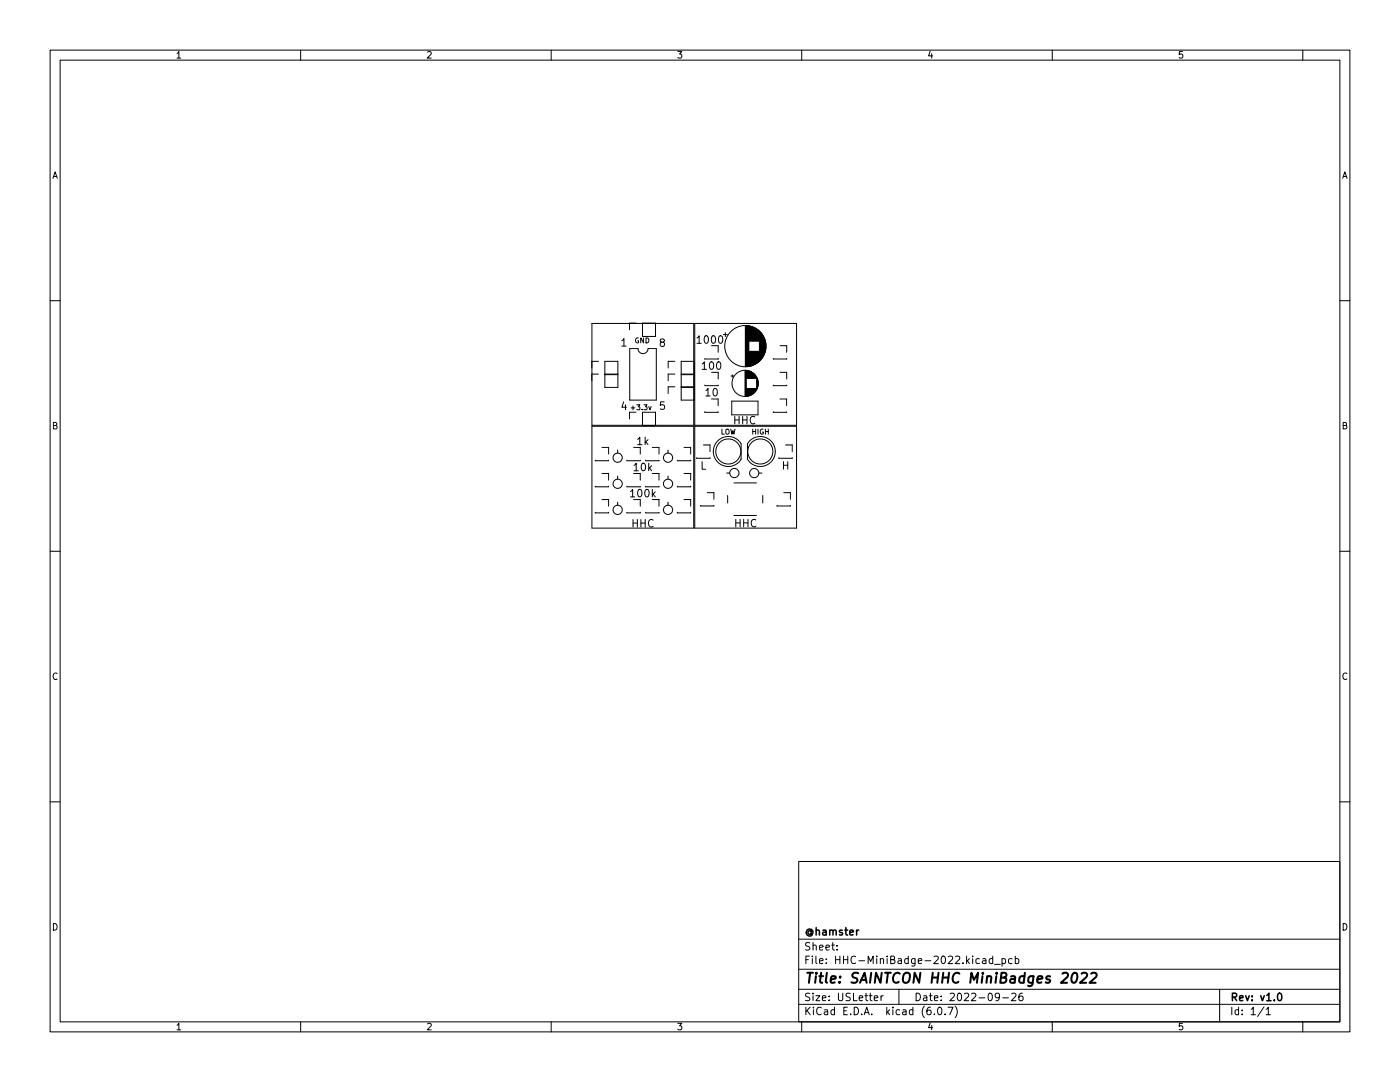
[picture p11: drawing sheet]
<svg xmlns="http://www.w3.org/2000/svg" width="279mm" height="216mm" viewBox="0 0 279 216" stroke-linecap="round" stroke-linejoin="round" font-family="sans-serif">
<g fill="none" stroke="#000" stroke-width=".2">
<path d="M10 10h259.4v195.9h-259.4zM12 12h255.4v191.9h-255.4zM60 10v2M110 10v2M160 10v2M210 10v2M260 10v2M10 60h2M267.4 60h2M118.1 64.5h20.4v20.4h-20.4zM119.4 74.6h-1.3v1.4M119.4 72.1h-1.3v1.3"/>
<path d="M120.7 72.1h2.6v5.2h-2.6zM120.7 74.6h2.6M120.7 74.8h2.6M125.7 69.6h1.6a1 1 0 0 0 1 1 1 1 0 0 0 1-1h1.7v10.2h-5.3zM127 64.5h-1.4v1.3M128.2 64.5h2.6v2.6h-2.6zM134.7 74.6h-1.4v1.4M134.7 72.1h-1.4v1.3M134.7 77.2h-1.4v1.3M135.9 77.3h2.6M135.9 74.6h2.6M135.9 72.1h2.6v7.7h-2.6z"/>
<path d="M135.9 74.8h2.6M135.9 77.2h2.6M138.6 64.5h20.4v20.4h-20.4zM140.7 71.5v.1M140.7 76.8v.2M143.3 79.6v1.3M143.3 69v1.3M143.3 71.5v.1M143.3 74.3v1.3M143.3 76.8v.2M144.3 66.8h.8M144.7 66.4v.8"/>
<path d="M145.9 75h.5M146.2 74.8v.5M148.7 73.9v5.2M148.8 65v8.1M148.8 73.9v5.2M148.9 73.9v5.2M148.9 65v8.1M148.9 73.9v1.6M148.9 77.5v1.6M149 65v8.1M149 73.9v1.6M149 77.5v1.6"/>
<path d="M149.1 73.9v1.6M149.1 77.5v1.6M149.1 65v8.1M149.1 74v1.5M149.1 77.5v1.5M149.2 65v8.1M149.2 74v1.5M149.2 77.5v1.5M149.3 74v1.5M149.3 77.5v1.5M149.3 65v8.1M149.4 65v8.1"/>
<path d="M149.4 74v1.5M149.4 77.5v1.5M149.5 74v1.5M149.5 77.5v1.5M149.5 65.1v2.9M149.5 70.1v3M149.6 65.1v2.9M149.6 74.1v1.4M149.6 77.5v1.4M149.6 70.1v3M149.7 74.1v1.4M149.7 77.5v1.4"/>
<path d="M149.7 65.1v2.9M149.7 70.1v2.9M149.8 65.1v2.9M149.8 74.2v1.3M149.8 77.5v1.3M149.8 70.1v2.9M149.9 74.2v1.3M149.9 77.5v1.3M149.9 65.1v2.9M149.9 70.1v2.9M149.9 65.2v2.8M150 65.2v2.8"/>
<path d="M150 74.3v1.2M150 77.5v1.2M150 70.1v2.9M150 70.1v2.8M150.1 74.3v1.2M150.1 77.5v1.2M150.1 65.2v2.8M150.1 70.1v2.8M150.2 65.2v2.8M150.2 74.4v1.1M150.2 77.5v1.1M150.2 70.1v2.8"/>
<path d="M150.2 65.3v2.7M150.3 74.4v1.1M150.3 77.5v1.1M150.3 65.3v2.7M150.3 70.1v2.8M150.3 74.5v1M150.3 70.1v2.7M150.3 77.5v1M150.4 65.3v2.7M150.4 74.5v1M150.4 77.5v1M150.4 70.1v2.7"/>
<path d="M150.4 74.6v.9M150.4 77.5v.9M150.5 74.6v.9M150.5 77.5v.9M150.5 65.4v2.6M150.5 70.1v2.7M150.6 65.4v2.6M150.6 74.7v.8M150.6 77.5v.8M150.6 70.1v2.6M150.6 74.8v.7M150.6 77.5v.7"/>
<path d="M150.7 74.8v.7M150.7 77.5v.7M150.7 65.5v2.5M150.7 70.1v2.6M150.8 65.5v2.5M150.8 74.9v.6M150.8 77.5v.6M150.8 70.1v2.5M150.8 75v.5M150.8 77.5v.5M150.8 65.6v2.4M150.9 75.1v.4"/>
<path d="M150.9 77.5v.4M150.9 65.6v2.4M150.9 70.1v2.5M150.9 70.1v2.4M151 65.6v2.4M151 75.2v.3M151 77.5v.3M151 70.1v2.4M151 75.3v2.4M151 65.7v2.3M151.1 75.4v2.2M151.1 65.7v2.3"/>
<path d="M151.1 70.1v2.3M151.1 75.5v2M151.2 65.8v2.2M151.2 75.7v1.6M151.2 70.1v2.3M151.2 75.8v1.4M151.2 70.1v2.2M151.3 76v1M151.3 65.9v2.1M151.3 70.1v2.2M151.3 76.2v.6M151.4 65.9v2.1"/>
<path d="M151.4 70.1v2.1M151.4 66v2M151.5 66v2M151.5 70.1v2M151.5 66.1v1.9M151.6 66.1v6M151.6 66.2v5.8M151.7 66.2v5.7M151.8 66.3v5.6M151.8 66.4v5.4M151.9 66.4v5.3M151.9 66.5v5.2"/>
<path d="M152 66.5v5.1M152 66.6v4.9M152.1 66.7v4.8M152.1 66.7v4.7M152.2 66.8v4.6M152.2 66.8v4.5M152.3 67v4.2M152.3 67v4.1M152.4 67.1v3.9M152.4 67.2v3.8M152.5 67.3v3.5M152.5 67.4v3.3"/>
<path d="M152.6 67.5v3.1M152.6 67.6v2.9M152.7 67.8v2.5M152.7 68v2.2M152.8 68.1v1.9M152.8 68.3v1.5M154.3 71.5v.1h2.7v-.1M154.3 76.8v.2h2.7v-.2M155.7 79.6h1.3v1.3M155.7 69h1.3v1.3M155.7 74.3h1.3v1.3M118.1 85.1h20.4v20.3h-20.4z"/>
<path d="M118.8 91.8v.1h2.7v-.1M118.8 97v.1h2.7v-.1M120.1 89.3h1.4v1.3M120.1 94.5h1.4v1.3M120.1 99.7h1.4v1.3M123.3 89.8v.6M123.3 95v.6M125.1 91.8v.1h2.7M125.1 97v.1h2.7M126.5 89.3h1.3v1.3M127 82.3h-1.4v1.3M127.8 94.5v1.3"/>
<path d="M127.8 99.7v1.3M128.2 82.3h2.6v2.6h-2.6zM130.2 89.3h1.3v1.3M130.2 94.5h1.3v1.3M130.2 99.7h1.3v1.3M131.5 91.8v.1h-2.6M131.5 97v.1h-2.6M133.3 89.8v.6M133.3 95v.6M135.2 91.8v.1h2.6v-.1M135.2 97v.1h2.6v-.1M136.5 89.3h1.3v1.3"/>
<path d="M136.5 94.5h1.3v1.3M136.5 99.7h1.3v1.3M138.6 85.1h20.4v20.3h-20.4zM139 91.3v.1h2.7v-.1M140.4 88.8h1.3v1.3M140.7 82.2v.1h2.6v-.1M141.1 98.3h1.4v1.3M143.2 88a2.99 2.99 0 0 1 4.7 .5v3.1a2.99 2.99 0 0 1-4.4 .9 2.99 2.99 0 0 1-.3-4.5zM145 94.4h.6M145.2 98.9v1.5M146 80h5.3v2.8h-5.3zM146.5 96.4h4.5"/>
<path d="M149.6 88a2.99 2.99 0 0 1 4.4 .2 2.99 2.99 0 0 1-.5 4.3 2.99 2.99 0 0 1-4.3-.9v-3.1zM151.4 94.4h.7M152.2 98.9v1.5M154.3 82.2v.1h2.7v-.1M155.4 91.3v.1h2.7v-.1M156.4 98.3h1.3v1.3M156.8 88.8h1.3v1.3M10 110h2M118.8 102.2v.1h2.7v-.1M123.3 100.2v.6M125.1 102.2v.1h2.7v-.1M128.9 102.2v.1h2.6v-.1"/>
<path d="M133.3 100.2v.6M135.2 102.2v.1h2.6v-.1M139.8 100.8v.2h2.7v-.2M146.5 102.9h4.5M155.1 100.8v.2h2.6v-.2M267.4 110h2M10 160h2M267.4 160h2M159.4 171.9h108v32h-108zM159.4 197.4h108M159.4 193.4h108M159.4 187.4h108"/>
<path d="M167 189.4v.2M167 188.7v.1M174.5 199.2l.7-.2-.1-.3h-.4l-.2 .2v.7h.6M175.8 198.7v1M176.3 198.7l-.5 .3M179.4 197.4v3M196.1 191.4h.6l.1 .9M196.8 191.6l-.5 .1-.3 .2 .3 .4 .5-.1M198.1 191.4l-.4-.1-.3 .3 .1 .6h.6M198.1 190.8v1.5M198.5 192.4h1.1M199.5 198.8l-.3 .3-.4-.1-.2-.2 .2-.6h.4l.2 .1a.99 .99 0 0 1-.4 1.4h-.2"/>
<path d="M200 191.4l.4-.1 .3 .3-.2 .6h-.5M200 191.3v1.5M200.1 199.1h1.2M201.9 198.3l.6-.1 .3 .4-1 1.1h1M202 191.4l-.5-.1-.2 .3 .1 .6h.6M202.6 191.4l.4-.1 .3 .3-.1 .6h-.6M202.6 190.8v1.5M204 198.2h-.4a1.01 1.01 0 0 0 0 1.5l.5-.2 .1-.5-.3-.3h-.3l-.3 .3M243.4 197.4v6.5M60 203.9v2M110 203.9v2M159.4 200.4h108"/>
<path d="M160 203.9v2M186.5 202.3v.2M187.3 201h.2a.8 .8 0 0 1 .5 .7 .8 .8 0 0 1-.5 .8 1 1 0 0 1-.2-1.5zM188.6 202.3v.2M189.2 201h1l-.7 1.5M190.6 200.8a1.72 1.72 0 0 1 0 2.2M210 203.9v2M252.3 200.9l-1.3 1.9M252.7 201.4l.4-.4v1.5M252.7 202.5h.8M260 203.9v2"/>
<circle cx="148.7" cy="76.5" r="2.62"/>
<circle cx="148.8" cy="69.1" r="4.1"/>
<circle cx="123.3" cy="96.5" r=".92"/>
<circle cx="123.3" cy="91.3" r=".92"/>
<circle cx="133.3" cy="96.5" r=".92"/>
<circle cx="133.3" cy="91.3" r=".92"/>
<circle cx="145.3" cy="90.1" r="2.5"/>
<circle cx="146.6" cy="94.4" r=".92"/>
<circle cx="150.5" cy="94.4" r=".92"/>
<circle cx="151.7" cy="90.1" r="2.5"/>
<circle cx="123.3" cy="101.7" r=".92"/>
<circle cx="133.3" cy="101.7" r=".92"/>
</g>
<path d="M255.2 198.2h.1a.8 .8 0 0 1 .5 .7 .8 .8 0 0 1-.5 .8 1 1 0 0 1-.1-1.5z" fill="none" stroke="#000" stroke-width=".3"/>
<path d="M214.1 194.3l.1-.1a.44 .44 0 0 1 .8 .3 1.15 1.15 0 0 1-.8 1.6l-.2-.1a1.54 1.54 0 0 1 .1-1.7zM215.9 194.3l.3-.2h.4l.3 .2v.4l-.1 .3-1.3 1.1h1.3M217.8 194.3l.3-.2h.4l.3 .2 .1 .4-.2 .3-1.3 1.1h1.3" fill="none" stroke="#000" stroke-width=".4"/>
<text font-size="2.8" x="160.4" y="196.2">Title: SAINTCON HHC MiniBadges 2022</text>
<g font-size="2.1">
<text x="123.9" y="69.1">1</text>
<text x="131.6" y="69.2">8</text>
<text x="139.3" y="68.6">1000</text>
<text x="140.3" y="73.8">100</text>
<text x="124" y="81.8">4</text>
<text x="131.6" y="81.8">5</text>
<text x="140.8" y="79.1">10</text>
<text x="127.1" y="88.8">1k</text>
<text x="146.3" y="84.7">HHC</text>
<text x="126.5" y="94">10k</text>
<text x="139.7" y="93.7">L</text>
<text x="156" y="93.7">H</text>
<text x="126" y="99.2">100k</text>
<text x="126" y="105.2">HHC</text>
<text x="146.5" y="105.2">HHC</text>
<text x="160.4" y="189.7">Sheet:</text>
<text x="160.4" y="186.7">@hamster</text>
<text x="160.4" y="192.4">File: HHC-MiniBadge-2022.kicad_pcb</text>
<text x="160.4" y="202.5">KiCad E.D.A. kicad (6.0.7)</text>
<text x="160.4" y="199.7">Size: USLetter</text>
<text x="182.4" y="199.7">Date: 2022-09-26</text>
<text x="245.4" y="199.7">Rev: v1.0</text>
<text x="245.4" y="202.5">Id: 1/1</text>
</g>
<g font-size="1.8">
<text x="35" y="11.6">1</text>
<text x="85" y="11.6">2</text>
<text x="135" y="11.6">3</text>
<text x="185" y="11.6">4</text>
<text x="235" y="11.6">5</text>
<text x="10.3" y="35.6">A</text>
<text x="267.7" y="35.6">A</text>
<text x="10.3" y="85.7">B</text>
<text x="267.7" y="85.7">B</text>
<text x="10.3" y="135.6">C</text>
<text x="267.7" y="135.6">C</text>
<text x="10.3" y="185.7">D</text>
<text x="267.7" y="185.7">D</text>
<text x="35" y="205.6">1</text>
<text x="85" y="205.6">2</text>
<text x="135" y="205.6">3</text>
<text x="185" y="205.6">4</text>
<text x="235" y="205.6">5</text>
</g>
<g font-size="1.4">
<text x="126.6" y="68.5">GND</text>
<text x="126.1" y="81.8">+3.3v</text>
<text x="143.7" y="86.7">LOW</text>
<text x="150" y="86.7">HIGH</text>
</g>
</svg>
